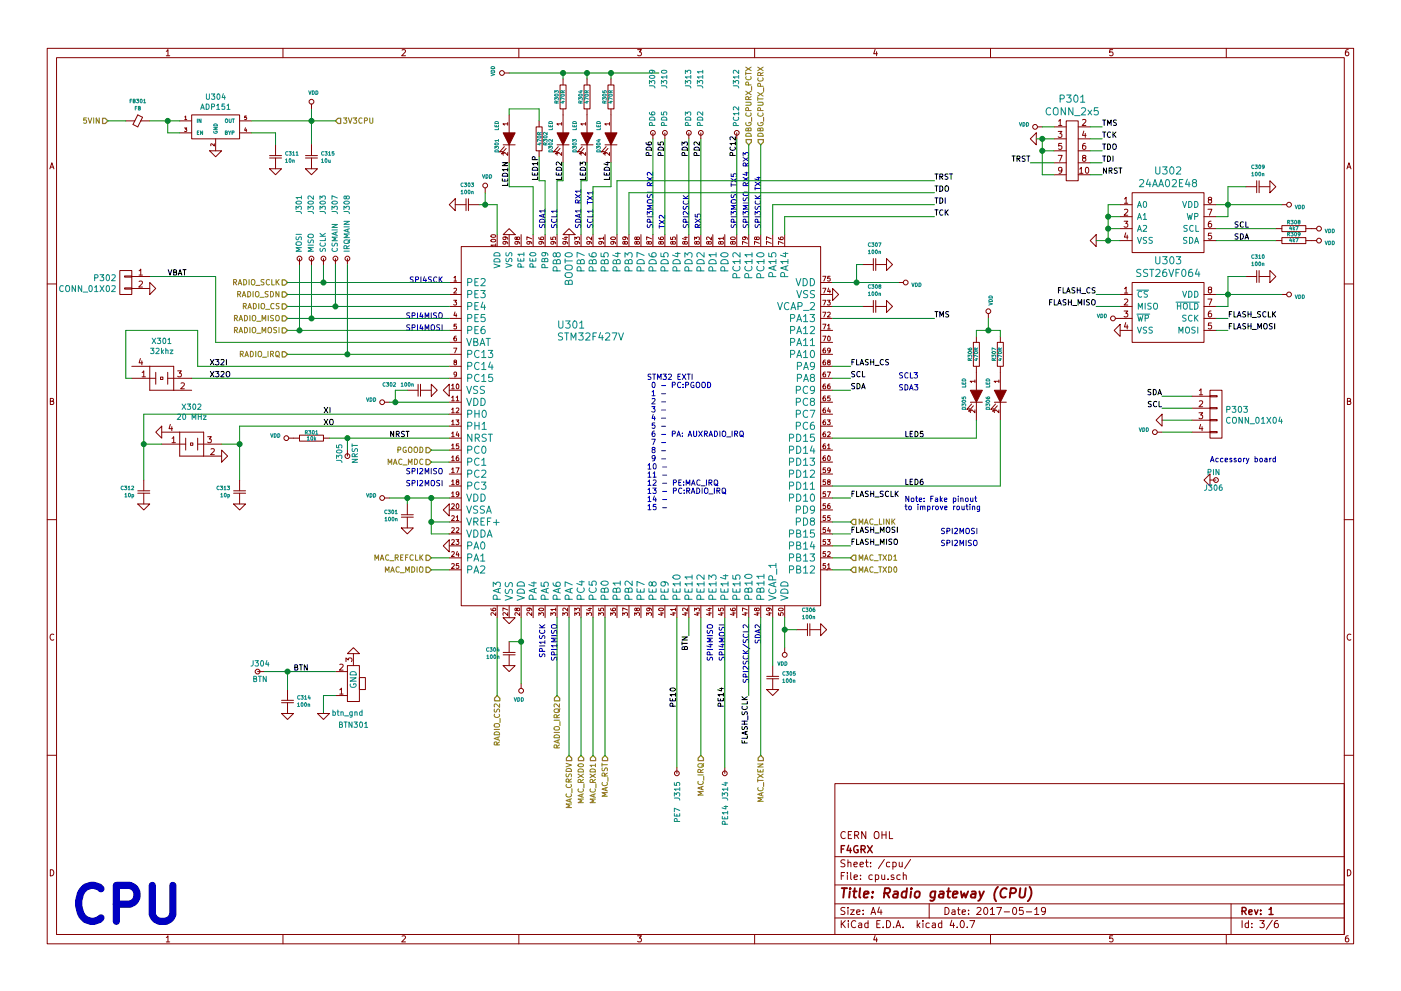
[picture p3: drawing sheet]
EESchema Schematic File Version 2
LIBS:apdep
LIBS:f4grx_conn
LIBS:f4grx_rf
LIBS:ap-cache
EELAYER 25 0
EELAYER END
$Descr A4 11693 8268
encoding utf-8
Sheet 3 6
Title "Radio gateway (CPU)"
Date "2017-05-19"
Rev "1"
Comp "F4GRX"
Comment1 "CERN OHL"
Comment2 ""
Comment3 ""
Comment4 ""
$EndDescr
$Comp
L STM32F437V U301
U 1 1
P 5350 3550
F 0 "U301" H 4650 4400 60  0000 L CNN
F 1 "STM32F427V" H 4650 4300 60  0000 L CNN
F 2 "apdep:TQFP-100_14x14mm_Pitch0.5mm" H 5400 3500 60  0001 C CNN
F 3 "" H 5400 3500 60  0000 C CNN
	1    5350 3550
	1    0    0    -1  
$EndComp
$Comp
L CSMALL C308
U 1 1
P 7300 2550
F 0 "C308" V 7132 2550 30  0000 C CNN
F 1 "100n" V 7192 2550 30  0000 C CNN
F 2 "apdep:0603_m1608" H 7300 2550 60  0001 C CNN
F 3 "" H 7300 2550 60  0000 C CNN
	1    7300 2550
	0    1    1    0   
$EndComp
$Comp
L GND #PWR031
U 1 1
P 7400 2550
F 0 "#PWR031" H 7400 2550 30  0001 C CNN
F 1 "GND" H 7400 2480 30  0001 C CNN
F 2 "" H 7400 2550 60  0000 C CNN
F 3 "" H 7400 2550 60  0000 C CNN
	1    7400 2550
	0    -1   -1   0   
$EndComp
$Comp
L GND #PWR032
U 1 1
P 6950 2450
F 0 "#PWR032" H 6950 2450 30  0001 C CNN
F 1 "GND" H 6950 2380 30  0001 C CNN
F 2 "" H 6950 2450 60  0000 C CNN
F 3 "" H 6950 2450 60  0000 C CNN
	1    6950 2450
	0    -1   -1   0   
$EndComp
$Comp
L VDD #PWR033
U 1 1
P 7500 2350
F 0 "#PWR033" H 7500 2450 30  0001 C CNN
F 1 "VDD" V 7517 2458 30  0000 L CNN
F 2 "" H 7500 2350 60  0000 C CNN
F 3 "" H 7500 2350 60  0000 C CNN
	1    7500 2350
	0    1    1    0   
$EndComp
$Comp
L CSMALL C307
U 1 1
P 7300 2200
F 0 "C307" V 7132 2200 30  0000 C CNN
F 1 "100n" V 7192 2200 30  0000 C CNN
F 2 "apdep:0603_m1608" H 7300 2200 60  0001 C CNN
F 3 "" H 7300 2200 60  0000 C CNN
	1    7300 2200
	0    1    1    0   
$EndComp
$Comp
L GND #PWR034
U 1 1
P 7400 2200
F 0 "#PWR034" H 7400 2200 30  0001 C CNN
F 1 "GND" H 7400 2130 30  0001 C CNN
F 2 "" H 7400 2200 60  0000 C CNN
F 3 "" H 7400 2200 60  0000 C CNN
	1    7400 2200
	0    -1   -1   0   
$EndComp
$Comp
L VDD #PWR035
U 1 1
P 6550 5400
F 0 "#PWR035" H 6550 5500 30  0001 C CNN
F 1 "VDD" H 6568 5537 30  0000 C CNN
F 2 "" H 6550 5400 60  0000 C CNN
F 3 "" H 6550 5400 60  0000 C CNN
	1    6550 5400
	-1   0    0    1   
$EndComp
$Comp
L CSMALL C306
U 1 1
P 6750 5250
F 0 "C306" V 6582 5250 30  0000 C CNN
F 1 "100n" V 6642 5250 30  0000 C CNN
F 2 "apdep:0603_m1608" H 6750 5250 60  0001 C CNN
F 3 "" H 6750 5250 60  0000 C CNN
	1    6750 5250
	0    1    1    0   
$EndComp
$Comp
L GND #PWR036
U 1 1
P 6850 5250
F 0 "#PWR036" H 6850 5250 30  0001 C CNN
F 1 "GND" H 6850 5180 30  0001 C CNN
F 2 "" H 6850 5250 60  0000 C CNN
F 3 "" H 6850 5250 60  0000 C CNN
	1    6850 5250
	0    -1   -1   0   
$EndComp
$Comp
L CSMALL C305
U 1 1
P 6450 5650
F 0 "C305" H 6372 5620 30  0000 R CNN
F 1 "100n" H 6372 5680 30  0000 R CNN
F 2 "apdep:0603_m1608" H 6450 5650 60  0001 C CNN
F 3 "" H 6450 5650 60  0000 C CNN
	1    6450 5650
	-1   0    0    1   
$EndComp
$Comp
L GND #PWR037
U 1 1
P 6450 5750
F 0 "#PWR037" H 6450 5750 30  0001 C CNN
F 1 "GND" H 6450 5680 30  0001 C CNN
F 2 "" H 6450 5750 60  0000 C CNN
F 3 "" H 6450 5750 60  0000 C CNN
	1    6450 5750
	1    0    0    -1  
$EndComp
$Comp
L GND #PWR038
U 1 1
P 4250 5150
F 0 "#PWR038" H 4250 5150 30  0001 C CNN
F 1 "GND" H 4250 5080 30  0001 C CNN
F 2 "" H 4250 5150 60  0000 C CNN
F 3 "" H 4250 5150 60  0000 C CNN
	1    4250 5150
	1    0    0    -1  
$EndComp
$Comp
L CSMALL C304
U 1 1
P 4250 5450
F 0 "C304" H 4172 5420 30  0000 R CNN
F 1 "100n" H 4172 5480 30  0000 R CNN
F 2 "apdep:0603_m1608" H 4250 5450 60  0001 C CNN
F 3 "" H 4250 5450 60  0000 C CNN
	1    4250 5450
	1    0    0    1   
$EndComp
$Comp
L GND #PWR039
U 1 1
P 4250 5550
F 0 "#PWR039" H 4250 5550 30  0001 C CNN
F 1 "GND" H 4250 5480 30  0001 C CNN
F 2 "" H 4250 5550 60  0000 C CNN
F 3 "" H 4250 5550 60  0000 C CNN
	1    4250 5550
	1    0    0    -1  
$EndComp
$Comp
L VDD #PWR040
U 1 1
P 4350 5700
F 0 "#PWR040" H 4350 5800 30  0001 C CNN
F 1 "VDD" H 4368 5837 30  0000 C CNN
F 2 "" H 4350 5700 60  0000 C CNN
F 3 "" H 4350 5700 60  0000 C CNN
	1    4350 5700
	-1   0    0    1   
$EndComp
$Comp
L GND #PWR041
U 1 1
P 3750 4250
F 0 "#PWR041" H 3750 4250 30  0001 C CNN
F 1 "GND" H 3750 4180 30  0001 C CNN
F 2 "" H 3750 4250 60  0000 C CNN
F 3 "" H 3750 4250 60  0000 C CNN
	1    3750 4250
	0    1    1    0   
$EndComp
$Comp
L CSMALL C301
U 1 1
P 3400 4300
F 0 "C301" H 3322 4270 30  0000 R CNN
F 1 "100n" H 3322 4330 30  0000 R CNN
F 2 "apdep:0603_m1608" H 3400 4300 60  0001 C CNN
F 3 "" H 3400 4300 60  0000 C CNN
	1    3400 4300
	1    0    0    1   
$EndComp
$Comp
L GND #PWR042
U 1 1
P 3400 4400
F 0 "#PWR042" H 3400 4400 30  0001 C CNN
F 1 "GND" H 3400 4330 30  0001 C CNN
F 2 "" H 3400 4400 60  0000 C CNN
F 3 "" H 3400 4400 60  0000 C CNN
	1    3400 4400
	1    0    0    -1  
$EndComp
$Comp
L VDD #PWR043
U 1 1
P 3250 4150
F 0 "#PWR043" H 3250 4250 30  0001 C CNN
F 1 "VDD" V 3268 4258 30  0000 L CNN
F 2 "" H 3250 4150 60  0000 C CNN
F 3 "" H 3250 4150 60  0000 C CNN
	1    3250 4150
	0    -1   -1   0   
$EndComp
$Comp
L GND #PWR044
U 1 1
P 3750 3250
F 0 "#PWR044" H 3750 3250 30  0001 C CNN
F 1 "GND" H 3750 3180 30  0001 C CNN
F 2 "" H 3750 3250 60  0000 C CNN
F 3 "" H 3750 3250 60  0000 C CNN
	1    3750 3250
	0    1    1    0   
$EndComp
$Comp
L VDD #PWR045
U 1 1
P 3250 3350
F 0 "#PWR045" H 3250 3450 30  0001 C CNN
F 1 "VDD" V 3268 3458 30  0000 L CNN
F 2 "" H 3250 3350 60  0000 C CNN
F 3 "" H 3250 3350 60  0000 C CNN
	1    3250 3350
	0    -1   -1   0   
$EndComp
$Comp
L CSMALL C302
U 1 1
P 3500 3250
F 0 "C302" V 3450 3500 30  0000 C CNN
F 1 "100n" V 3450 3350 30  0000 C CNN
F 2 "apdep:0603_m1608" H 3500 3250 60  0001 C CNN
F 3 "" H 3500 3250 60  0000 C CNN
	1    3500 3250
	0    -1   1    0   
$EndComp
$Comp
L GND #PWR046
U 1 1
P 3600 3250
F 0 "#PWR046" H 3600 3250 30  0001 C CNN
F 1 "GND" H 3600 3180 30  0001 C CNN
F 2 "" H 3600 3250 60  0000 C CNN
F 3 "" H 3600 3250 60  0000 C CNN
	1    3600 3250
	0    -1   -1   0   
$EndComp
$Comp
L GND #PWR047
U 1 1
P 4250 1950
F 0 "#PWR047" H 4250 1950 30  0001 C CNN
F 1 "GND" H 4250 1880 30  0001 C CNN
F 2 "" H 4250 1950 60  0000 C CNN
F 3 "" H 4250 1950 60  0000 C CNN
	1    4250 1950
	-1   0    0    1   
$EndComp
$Comp
L GND #PWR048
U 1 1
P 3800 1700
F 0 "#PWR048" H 3800 1700 30  0001 C CNN
F 1 "GND" H 3800 1630 30  0001 C CNN
F 2 "" H 3800 1700 60  0000 C CNN
F 3 "" H 3800 1700 60  0000 C CNN
	1    3800 1700
	0    1    1    0   
$EndComp
$Comp
L CSMALL C303
U 1 1
P 3900 1700
F 0 "C303" V 3732 1700 30  0000 C CNN
F 1 "100n" V 3792 1700 30  0000 C CNN
F 2 "apdep:0603_m1608" H 3900 1700 60  0001 C CNN
F 3 "" H 3900 1700 60  0000 C CNN
	1    3900 1700
	0    1    1    0   
$EndComp
$Comp
L GND #PWR049
U 1 1
P 4750 1950
F 0 "#PWR049" H 4750 1950 30  0001 C CNN
F 1 "GND" H 4750 1880 30  0001 C CNN
F 2 "" H 4750 1950 60  0000 C CNN
F 3 "" H 4750 1950 60  0000 C CNN
	1    4750 1950
	-1   0    0    1   
$EndComp
Text Notes 600  7700 0    300  ~ 60
CPU
Text HLabel 7100 4650 2    45   Input ~ 0
MAC_TXD1
Text HLabel 7100 4750 2    45   Input ~ 0
MAC_TXD0
Text HLabel 6350 6300 3    45   Input ~ 0
MAC_TXEN
Text HLabel 4950 6300 3    45   Input ~ 0
MAC_RXD1
Text HLabel 4850 6300 3    45   Input ~ 0
MAC_RXD0
Text HLabel 4750 6300 3    45   Input ~ 0
MAC_CRSDV
Text HLabel 3600 4750 0    45   Input ~ 0
MAC_MDIO
Text HLabel 3600 4650 0    45   Input ~ 0
MAC_REFCLK
Text HLabel 3600 3850 0    45   Input ~ 0
MAC_MDC
Text Notes 5400 4250 0    45   ~ 0
STM32 EXTI\n 0 - PC:PGOOD\n 1 -\n 2 -\n 3 -\n 4 -\n 5 -\n 6 - PA: AUXRADIO_IRQ\n 7 -\n 8 -\n 9 -\n10 -\n11 -\n12 - PE:MAC_IRQ\n13 - PC:RADIO_IRQ\n14 -\n15 -
Text Label 7800 2650 0    45   ~ 0
TMS
Text Label 7800 1800 0    45   ~ 0
TCK
Text Label 7800 1700 0    45   ~ 0
TDI
Text Label 7800 1600 0    45   ~ 0
TDO
Text Label 7800 1500 0    45   ~ 0
TRST
$Comp
L I2C_EEPROM U302
U 1 1
P 9750 1600
F 0 "U302" H 9750 1787 60  0000 C CNN
F 1 "24AA02E48" H 9750 1681 60  0000 C CNN
F 2 "apdep:SO8N" H 9750 1600 60  0001 C CNN
F 3 "" H 9750 1600 60  0000 C CNN
	1    9750 1600
	1    0    0    -1  
$EndComp
$Comp
L GND #PWR050
U 1 1
P 9150 2000
F 0 "#PWR050" H 9150 2000 30  0001 C CNN
F 1 "GND" H 9150 1930 30  0001 C CNN
F 2 "" H 9150 2000 60  0000 C CNN
F 3 "" H 9150 2000 60  0000 C CNN
	1    9150 2000
	0    1    1    0   
$EndComp
$Comp
L VDD #PWR051
U 1 1
P 10700 1700
F 0 "#PWR051" H 10700 1800 30  0001 C CNN
F 1 "VDD" V 10717 1808 30  0000 L CNN
F 2 "" H 10700 1700 60  0000 C CNN
F 3 "" H 10700 1700 60  0000 C CNN
	1    10700 1700
	0    1    1    0   
$EndComp
$Comp
L CSMALL C309
U 1 1
P 10500 1550
F 0 "C309" V 10332 1550 30  0000 C CNN
F 1 "100n" V 10392 1550 30  0000 C CNN
F 2 "apdep:0603_m1608" H 10500 1550 60  0001 C CNN
F 3 "" H 10500 1550 60  0000 C CNN
	1    10500 1550
	0    1    1    0   
$EndComp
$Comp
L GND #PWR052
U 1 1
P 10600 1550
F 0 "#PWR052" H 10600 1550 30  0001 C CNN
F 1 "GND" H 10600 1480 30  0001 C CNN
F 2 "" H 10600 1550 60  0000 C CNN
F 3 "" H 10600 1550 60  0000 C CNN
	1    10600 1550
	0    -1   -1   0   
$EndComp
Text HLabel 5050 6300 3    45   Input ~ 0
MAC_RST
Text HLabel 5850 6300 3    45   Input ~ 0
MAC_IRQ
Text HLabel 6350 1200 1    45   Input ~ 0
DBG_CPUTX_PCRX
Text HLabel 6250 1200 1    45   Input ~ 0
DBG_CPURX_PCTX
$Comp
L SPI_EEPROM U303
U 1 1
P 9750 2350
F 0 "U303" H 9750 2537 60  0000 C CNN
F 1 "SST26VF064" H 9750 2431 60  0000 C CNN
F 2 "apdep:SO8W" H 9750 2350 60  0001 C CNN
F 3 "" H 9750 2350 60  0000 C CNN
	1    9750 2350
	1    0    0    -1  
$EndComp
$Comp
L GND #PWR053
U 1 1
P 9350 2750
F 0 "#PWR053" H 9350 2750 30  0001 C CNN
F 1 "GND" H 9350 2680 30  0001 C CNN
F 2 "" H 9350 2750 60  0000 C CNN
F 3 "" H 9350 2750 60  0000 C CNN
	1    9350 2750
	0    1    1    0   
$EndComp
$Comp
L VDD #PWR054
U 1 1
P 10700 2450
F 0 "#PWR054" H 10700 2550 30  0001 C CNN
F 1 "VDD" V 10717 2558 30  0000 L CNN
F 2 "" H 10700 2450 60  0000 C CNN
F 3 "" H 10700 2450 60  0000 C CNN
	1    10700 2450
	0    1    1    0   
$EndComp
$Comp
L CSMALL C310
U 1 1
P 10500 2300
F 0 "C310" V 10332 2300 30  0000 C CNN
F 1 "100n" V 10392 2300 30  0000 C CNN
F 2 "apdep:0603_m1608" H 10500 2300 60  0001 C CNN
F 3 "" H 10500 2300 60  0000 C CNN
	1    10500 2300
	0    1    1    0   
$EndComp
$Comp
L GND #PWR055
U 1 1
P 10600 2300
F 0 "#PWR055" H 10600 2300 30  0001 C CNN
F 1 "GND" H 10600 2230 30  0001 C CNN
F 2 "" H 10600 2300 60  0000 C CNN
F 3 "" H 10600 2300 60  0000 C CNN
	1    10600 2300
	0    -1   -1   0   
$EndComp
$Comp
L VDD #PWR056
U 1 1
P 9350 2650
F 0 "#PWR056" H 9350 2750 30  0001 C CNN
F 1 "VDD" V 9367 2758 30  0000 L CNN
F 2 "" H 9350 2650 60  0000 C CNN
F 3 "" H 9350 2650 60  0000 C CNN
	1    9350 2650
	0    -1   -1   0   
$EndComp
Text Label 9150 2450 2    45   ~ 0
FLASH_CS
Text Label 9150 2550 2    45   ~ 0
FLASH_MISO
Text Label 10250 2750 0    45   ~ 0
FLASH_MOSI
Text Label 10250 2650 0    45   ~ 0
FLASH_SCLK
Text Label 7100 3050 0    45   ~ 0
FLASH_CS
Text Label 7100 4550 0    45   ~ 0
FLASH_MISO
Text Label 7100 4450 0    45   ~ 0
FLASH_MOSI
Text Label 6250 5800 3    45   ~ 0
FLASH_SCLK
Text HLabel 4150 5800 3    45   Input ~ 0
RADIO_CS2
Text HLabel 2400 2650 0    45   Input ~ 0
RADIO_MISO
Text HLabel 2400 2750 0    45   Input ~ 0
RADIO_MOSI
Text HLabel 2400 2350 0    45   Input ~ 0
RADIO_SCLK
Text HLabel 2400 2950 0    45   Input ~ 0
RADIO_IRQ
Text HLabel 2400 2450 0    45   Input ~ 0
RADIO_SDN
Text Label 10300 1900 0    45   ~ 0
SCL
Text Label 10300 2000 0    45   ~ 0
SDA
Text HLabel 3600 3750 0    45   Input ~ 0
PGOOD
Text HLabel 900  1000 0    45   Input ~ 0
5VIN
$Comp
L ADP151 U304
U 1 1
P 1800 1050
F 0 "U304" H 1800 1304 45  0000 C CNN
F 1 "ADP151" H 1800 1220 45  0000 C CNN
F 2 "apdep:SOT23-6" H 1800 1050 60  0001 C CNN
F 3 "" H 1800 1050 60  0000 C CNN
	1    1800 1050
	1    0    0    -1  
$EndComp
Text HLabel 2800 1000 2    45   Input ~ 0
3V3CPU
$Comp
L VDD #PWR057
U 1 1
P 2600 900
F 0 "#PWR057" H 2600 1000 30  0001 C CNN
F 1 "VDD" H 2617 1038 30  0000 C CNN
F 2 "" H 2600 900 60  0000 C CNN
F 3 "" H 2600 900 60  0000 C CNN
	1    2600 900 
	1    0    0    -1  
$EndComp
$Comp
L GND #PWR058
U 1 1
P 1800 1250
F 0 "#PWR058" H 1800 1250 30  0001 C CNN
F 1 "GND" H 1800 1180 30  0001 C CNN
F 2 "" H 1800 1250 60  0000 C CNN
F 3 "" H 1800 1250 60  0000 C CNN
	1    1800 1250
	1    0    0    -1  
$EndComp
$Comp
L GND #PWR059
U 1 1
P 2300 1400
F 0 "#PWR059" H 2300 1400 30  0001 C CNN
F 1 "GND" H 2300 1330 30  0001 C CNN
F 2 "" H 2300 1400 60  0000 C CNN
F 3 "" H 2300 1400 60  0000 C CNN
	1    2300 1400
	1    0    0    -1  
$EndComp
$Comp
L CSMALL C311
U 1 1
P 2300 1300
F 0 "C311" H 2378 1330 30  0000 L CNN
F 1 "10n" H 2378 1270 30  0000 L CNN
F 2 "apdep:0603_m1608" H 2300 1300 60  0001 C CNN
F 3 "" H 2300 1300 60  0000 C CNN
	1    2300 1300
	1    0    0    -1  
$EndComp
Text HLabel 7100 4350 2    45   Input ~ 0
MAC_LINK
Text HLabel 2400 2550 0    45   Input ~ 0
RADIO_CS
$Comp
L GND #PWR060
U 1 1
P 3750 4550
F 0 "#PWR060" H 3750 4550 30  0001 C CNN
F 1 "GND" H 3750 4480 30  0001 C CNN
F 2 "" H 3750 4550 60  0000 C CNN
F 3 "" H 3750 4550 60  0000 C CNN
	1    3750 4550
	0    1    1    0   
$EndComp
Text Notes 7850 4550 0    45   ~ 0
SPI2MISO
Text Notes 7850 4450 0    45   ~ 0
SPI2MOSI
Text Notes 6350 1900 1    45   ~ 0
SPI3SCK TX4
Text Notes 6250 1900 1    45   ~ 0
SPI3MISO RX4 RX3
Text Notes 6150 1900 1    45   ~ 0
SPI3MOSI TX5
Text Notes 5750 1900 1    45   ~ 0
SPI2SCK
Text Notes 5450 1900 1    45   ~ 0
SPI3MOSI RX2
Text Notes 6250 5200 3    45   ~ 0
SPI2SCK/SCL2
Text Notes 6050 5200 3    45   ~ 0
SPI4MOSI
Text Notes 5950 5200 3    45   ~ 0
SPI4MISO
Text Notes 4650 5200 3    45   ~ 0
SPI1MISO
Text Notes 4550 5200 3    45   ~ 0
SPI1SCK
Text Notes 3700 4050 2    45   ~ 0
SPI2MOSI
Text Notes 3700 3950 2    45   ~ 0
SPI2MISO
Text Notes 3700 2750 2    45   ~ 0
SPI4MOSI
Text Notes 3700 2650 2    45   ~ 0
SPI4MISO
Text Notes 3700 2350 2    45   ~ 0
SPI4SCK
$Comp
L RSMALL R301
U 1 1
P 2600 3650
F 0 "R301" H 2600 3700 30  0000 C CNN
F 1 "10k" H 2600 3650 30  0000 C CNN
F 2 "apdep:0603_m1608" H 2600 3650 60  0001 C CNN
F 3 "" H 2600 3650 60  0000 C CNN
	1    2600 3650
	1    0    0    -1  
$EndComp
Text Label 3250 3650 0    45   ~ 0
NRST
$Comp
L VDD #PWR061
U 1 1
P 2450 3650
F 0 "#PWR061" H 2450 3750 30  0001 C CNN
F 1 "VDD" V 2468 3758 30  0000 L CNN
F 2 "" H 2450 3650 60  0000 C CNN
F 3 "" H 2450 3650 60  0000 C CNN
	1    2450 3650
	0    -1   -1   0   
$EndComp
Text Label 7100 4150 0    45   ~ 0
FLASH_SCLK
Text Notes 7550 4250 0    45   ~ 0
Note: Fake pinout\nto improve routing
Text Notes 6350 5200 3    45   ~ 0
SDA2
Text Notes 7500 3250 0    45   ~ 0
SDA3
Text Notes 7500 3150 0    45   ~ 0
SCL3
Text Notes 4950 1900 1    45   ~ 0
SCL1 TX1
Text Notes 4850 1900 1    45   ~ 0
SDA1 RX1
Text Notes 4650 1900 1    45   ~ 0
SCL1
Text Notes 4550 1900 1    45   ~ 0
SDA1
Text Label 7100 3150 0    45   ~ 0
SCL
Text Label 7100 3250 0    45   ~ 0
SDA
Text Notes 5850 1900 1    45   ~ 0
RX5
Text Notes 5550 1900 1    45   ~ 0
TX2
$Comp
L GND #PWR062
U 1 1
P 8650 1150
F 0 "#PWR062" H 8650 1150 30  0001 C CNN
F 1 "GND" H 8650 1080 30  0001 C CNN
F 2 "" H 8650 1150 60  0000 C CNN
F 3 "" H 8650 1150 60  0000 C CNN
	1    8650 1150
	0    1    1    0   
$EndComp
$Comp
L VDD #PWR063
U 1 1
P 8700 1050
F 0 "#PWR063" H 8700 1150 30  0001 C CNN
F 1 "VDD" V 8717 1158 30  0000 L CNN
F 2 "" H 8700 1050 60  0000 C CNN
F 3 "" H 8700 1050 60  0000 C CNN
	1    8700 1050
	0    -1   -1   0   
$EndComp
Text Label 9200 1450 0    45   ~ 0
NRST
$Comp
L CONN_2x5 P301
U 1 1
P 8950 1250
F 0 "P301" H 8950 1687 60  0000 C CNN
F 1 "CONN_2x5" H 8950 1581 60  0000 C CNN
F 2 "apdep:pin_array_2x05" H 9150 1000 60  0001 C CNN
F 3 "" H 9150 1000 60  0000 C CNN
	1    8950 1250
	1    0    0    -1  
$EndComp
Text Label 9200 1050 0    45   ~ 0
TMS
Text Label 9200 1150 0    45   ~ 0
TCK
Text Label 9200 1250 0    45   ~ 0
TDO
Text Label 9200 1350 0    45   ~ 0
TDI
Text Label 8600 1350 2    45   ~ 0
TRST
Text HLabel 4650 5800 3    45   Input ~ 0
RADIO_IRQ2
Wire Wire Line
	6950 2550 7200 2550
Wire Wire Line
	6950 2350 7500 2350
Wire Wire Line
	7200 2200 7150 2200
Wire Wire Line
	7150 2200 7150 2350
Connection ~ 7150 2350
Wire Wire Line
	6550 5150 6550 5400
Wire Wire Line
	6650 5250 6550 5250
Connection ~ 6550 5250
Wire Wire Line
	6450 5150 6450 5550
Wire Wire Line
	4350 5150 4350 5700
Wire Wire Line
	4350 5350 4250 5350
Connection ~ 4350 5350
Wire Wire Line
	3250 4150 3750 4150
Wire Wire Line
	3400 4150 3400 4200
Connection ~ 3400 4150
Wire Wire Line
	3600 4450 3750 4450
Wire Wire Line
	3600 4150 3600 4450
Connection ~ 3600 4150
Wire Wire Line
	3250 3350 3750 3350
Wire Wire Line
	3400 3250 3300 3250
Wire Wire Line
	3300 3250 3300 3350
Connection ~ 3300 3350
Wire Wire Line
	3750 4350 3600 4350
Connection ~ 3600 4350
Wire Wire Line
	4000 1700 4150 1700
Wire Wire Line
	3600 4650 3750 4650
Wire Wire Line
	3750 4750 3600 4750
Wire Wire Line
	4750 5150 4750 6300
Wire Wire Line
	6350 5150 6350 6300
Wire Wire Line
	6950 4750 7100 4750
Wire Wire Line
	7100 4650 6950 4650
Wire Wire Line
	3750 3850 3600 3850
Wire Wire Line
	4850 5150 4850 6300
Wire Wire Line
	4950 5150 4950 6300
Wire Wire Line
	6950 2650 7800 2650
Wire Wire Line
	6550 1950 6550 1800
Wire Wire Line
	6450 1950 6450 1700
Wire Wire Line
	5250 1950 5250 1600
Wire Wire Line
	5250 1600 7800 1600
Wire Wire Line
	5150 1950 5150 1500
Wire Wire Line
	5150 1500 7800 1500
Wire Wire Line
	10150 1700 10700 1700
Wire Wire Line
	10400 1550 10250 1550
Wire Wire Line
	10250 1550 10250 1800
Connection ~ 10250 1700
Wire Wire Line
	10150 1900 10650 1900
Wire Wire Line
	10150 2000 10650 2000
Wire Wire Line
	9150 2000 9350 2000
Wire Wire Line
	9250 1700 9250 2000
Wire Wire Line
	9250 1900 9350 1900
Connection ~ 9250 2000
Wire Wire Line
	9250 1800 9350 1800
Connection ~ 9250 1900
Wire Wire Line
	9250 1700 9350 1700
Connection ~ 9250 1800
Wire Wire Line
	10250 1800 10150 1800
Wire Wire Line
	10150 2450 10700 2450
Wire Wire Line
	10400 2300 10250 2300
Wire Wire Line
	10250 2300 10250 2550
Connection ~ 10250 2450
Wire Wire Line
	10250 2550 10150 2550
Wire Wire Line
	9350 2550 9150 2550
Wire Wire Line
	9350 2450 9150 2450
Wire Wire Line
	10150 2650 10250 2650
Wire Wire Line
	10150 2750 10250 2750
Wire Wire Line
	2100 1000 2800 1000
Wire Wire Line
	2600 900  2600 1200
Connection ~ 2600 1000
Wire Wire Line
	2300 1200 2300 1100
Wire Wire Line
	2300 1100 2100 1100
Wire Wire Line
	5850 6300 5850 5150
Wire Wire Line
	7100 4450 6950 4450
Wire Wire Line
	6950 4550 7100 4550
Wire Wire Line
	6250 5800 6250 5150
Wire Wire Line
	2400 2650 3750 2650
Wire Wire Line
	2400 2750 3750 2750
Wire Wire Line
	2400 2350 3750 2350
Wire Wire Line
	2750 3650 3750 3650
Wire Wire Line
	7100 4150 6950 4150
Wire Wire Line
	7100 3250 6950 3250
Wire Wire Line
	7100 3050 6950 3050
Wire Wire Line
	7100 3150 6950 3150
Wire Wire Line
	7100 4350 6950 4350
Wire Wire Line
	8700 1050 8800 1050
Wire Wire Line
	6450 1700 7800 1700
Wire Wire Line
	6550 1800 7800 1800
Wire Wire Line
	9200 1050 9100 1050
Wire Wire Line
	9200 1150 9100 1150
Wire Wire Line
	9200 1250 9100 1250
Wire Wire Line
	9200 1350 9100 1350
Wire Wire Line
	9200 1450 9100 1450
Wire Wire Line
	8650 1150 8800 1150
Wire Wire Line
	8800 1250 8700 1250
Wire Wire Line
	8700 1150 8700 1450
Connection ~ 8700 1150
Wire Wire Line
	8700 1450 8800 1450
Connection ~ 8700 1250
Wire Wire Line
	8600 1350 8800 1350
Wire Wire Line
	5050 5150 5050 6300
Wire Wire Line
	6350 1950 6350 1200
Wire Wire Line
	6250 1950 6250 1200
Wire Wire Line
	3600 3750 3750 3750
Wire Wire Line
	4650 5150 4650 5800
Wire Wire Line
	4150 5800 4150 5150
Wire Wire Line
	1600 3150 3750 3150
Wire Wire Line
	2400 2950 3750 2950
Wire Wire Line
	2400 2550 3750 2550
Wire Wire Line
	2400 2450 3750 2450
Wire Wire Line
	3750 3050 1650 3050
$Comp
L XTAL X301
U 1 1
P 1350 3150
F 0 "X301" H 1350 3464 45  0000 C CNN
F 1 "32khz" H 1350 3380 45  0000 C CNN
F 2 "apdep:XTAL32K" H 1350 3150 60  0001 C CNN
F 3 "" H 1350 3150 60  0000 C CNN
	1    1350 3150
	1    0    0    -1  
$EndComp
Wire Wire Line
	1650 3050 1650 2750
Wire Wire Line
	1650 2750 1050 2750
Wire Wire Line
	1050 2750 1050 3150
Wire Wire Line
	1050 3150 1100 3150
Wire Wire Line
	3750 2850 1800 2850
Wire Wire Line
	1800 2850 1800 2300
Wire Wire Line
	1800 2300 1250 2300
$Comp
L CONN_01X02 P302
U 1 1
P 1050 2350
F 0 "P302" H 1128 2391 50  0000 L CNN
F 1 "CONN_01X02" H 1128 2300 50  0000 L CNN
F 2 "apdep:PINS-2.54-1x2" H 1128 2254 60  0001 L CNN
F 3 "" H 1050 2350 60  0000 C CNN
	1    1050 2350
	-1   0    0    -1  
$EndComp
$Comp
L GND #PWR064
U 1 1
P 1250 2400
F 0 "#PWR064" H 1250 2400 30  0001 C CNN
F 1 "GND" H 1250 2330 30  0001 C CNN
F 2 "" H 1250 2400 60  0000 C CNN
F 3 "" H 1250 2400 60  0000 C CNN
	1    1250 2400
	0    -1   -1   0   
$EndComp
$Comp
L LED D301
U 1 1
P 4250 1150
F 0 "D301" H 4250 1050 30  0000 L CNN
F 1 "LED" H 4100 1050 30  0000 L CNN
F 2 "apdep:LED_D3.0mm_Horizontal_O1.27mm_Z10.0mm" H 4250 1150 60  0001 C CNN
F 3 "" H 4250 1150 60  0000 C CNN
	1    4250 1150
	0    1    1    0   
$EndComp
$Comp
L RSMALL R302
U 1 1
P 4500 1150
F 0 "R302" H 4500 1100 30  0000 C CNN
F 1 "470R" H 4500 1150 30  0000 C CNN
F 2 "apdep:0603_m1608" H 4500 1150 60  0001 C CNN
F 3 "" H 4500 1150 60  0000 C CNN
	1    4500 1150
	0    -1   -1   0   
$EndComp
Wire Wire Line
	4250 600  5500 600 
$Comp
L VDD #PWR065
U 1 1
P 4250 600
F 0 "#PWR065" H 4250 700 30  0001 C CNN
F 1 "VDD" H 4267 738 30  0000 C CNN
F 2 "" H 4250 600 60  0000 C CNN
F 3 "" H 4250 600 60  0000 C CNN
	1    4250 600 
	0    -1   -1   0   
$EndComp
Wire Wire Line
	4700 650  4700 600 
Connection ~ 4700 600 
Wire Wire Line
	4900 650  4900 600 
Connection ~ 4900 600 
Wire Wire Line
	5100 650  5100 600 
Connection ~ 5100 600 
$Comp
L RSMALL R303
U 1 1
P 4700 800
F 0 "R303" H 4700 750 30  0000 C CNN
F 1 "470R" H 4700 800 30  0000 C CNN
F 2 "apdep:0603_m1608" H 4700 800 60  0001 C CNN
F 3 "" H 4700 800 60  0000 C CNN
	1    4700 800 
	0    1    1    0   
$EndComp
$Comp
L RSMALL R304
U 1 1
P 4900 800
F 0 "R304" H 4900 750 30  0000 C CNN
F 1 "470R" H 4900 800 30  0000 C CNN
F 2 "apdep:0603_m1608" H 4900 800 60  0001 C CNN
F 3 "" H 4900 800 60  0000 C CNN
	1    4900 800 
	0    1    1    0   
$EndComp
$Comp
L RSMALL R305
U 1 1
P 5100 800
F 0 "R305" H 5100 750 30  0000 C CNN
F 1 "470R" H 5100 800 30  0000 C CNN
F 2 "apdep:0603_m1608" H 5100 800 60  0001 C CNN
F 3 "" H 5100 800 60  0000 C CNN
	1    5100 800 
	0    1    1    0   
$EndComp
$Comp
L LED D302
U 1 1
P 4700 1150
F 0 "D302" H 4700 1050 30  0000 L CNN
F 1 "LED" H 4550 1050 30  0000 L CNN
F 2 "apdep:LED_D3.0mm_Horizontal_O1.27mm_Z10.0mm" H 4700 1150 60  0001 C CNN
F 3 "" H 4700 1150 60  0000 C CNN
	1    4700 1150
	0    1    1    0   
$EndComp
$Comp
L LED D303
U 1 1
P 4900 1150
F 0 "D303" H 4900 1050 30  0000 L CNN
F 1 "LED" H 4750 1050 30  0000 L CNN
F 2 "apdep:LED_D3.0mm_Horizontal_O1.27mm_Z10.0mm" H 4900 1150 60  0001 C CNN
F 3 "" H 4900 1150 60  0000 C CNN
	1    4900 1150
	0    1    1    0   
$EndComp
$Comp
L LED D304
U 1 1
P 5100 1150
F 0 "D304" H 5100 1050 30  0000 L CNN
F 1 "LED" H 4950 1050 30  0000 L CNN
F 2 "apdep:LED_D3.0mm_Horizontal_O1.27mm_Z10.0mm" H 5100 1150 60  0001 C CNN
F 3 "" H 5100 1150 60  0000 C CNN
	1    5100 1150
	0    1    1    0   
$EndComp
Wire Wire Line
	4500 1300 4500 1500
Wire Wire Line
	4500 1500 4550 1500
Wire Wire Line
	4550 1500 4550 1950
Wire Wire Line
	4650 1950 4650 1500
Wire Wire Line
	4650 1500 4700 1500
Wire Wire Line
	4700 1500 4700 1350
Wire Wire Line
	4900 1350 4900 1500
Wire Wire Line
	4900 1500 4850 1500
Wire Wire Line
	4850 1500 4850 1950
Wire Wire Line
	5100 1350 5100 1550
Wire Wire Line
	5100 1550 4950 1550
Wire Wire Line
	4950 1550 4950 1950
Text Label 4500 1500 1    45   ~ 0
LED1P
Text Label 4700 1500 1    45   ~ 0
LED2
Text Label 4900 1500 1    45   ~ 0
LED3
Text Label 5100 1500 1    45   ~ 0
LED4
Wire Wire Line
	3750 3450 1200 3450
Wire Wire Line
	1200 3450 1200 4000
Wire Wire Line
	3750 3550 2000 3550
$Comp
L XTAL X302
U 1 1
P 1600 3700
F 0 "X302" H 1600 4014 45  0000 C CNN
F 1 "20 MHz" H 1600 3930 45  0000 C CNN
F 2 "apdep:XTAL_SMD_3.2x2.5" H 1600 3700 60  0001 C CNN
F 3 "" H 1600 3700 60  0000 C CNN
	1    1600 3700
	1    0    0    -1  
$EndComp
Wire Wire Line
	1200 3700 1350 3700
$Comp
L GND #PWR066
U 1 1
P 1850 3800
F 0 "#PWR066" H 1850 3800 30  0001 C CNN
F 1 "GND" H 1850 3730 30  0001 C CNN
F 2 "" H 1850 3800 60  0000 C CNN
F 3 "" H 1850 3800 60  0000 C CNN
	1    1850 3800
	0    -1   -1   0   
$EndComp
$Comp
L GND #PWR067
U 1 1
P 1350 3600
F 0 "#PWR067" H 1350 3600 30  0001 C CNN
F 1 "GND" H 1350 3530 30  0001 C CNN
F 2 "" H 1350 3600 60  0000 C CNN
F 3 "" H 1350 3600 60  0000 C CNN
	1    1350 3600
	0    1    1    0   
$EndComp
Wire Wire Line
	4450 1950 4450 1550
Wire Wire Line
	4450 1550 4250 1550
Wire Wire Line
	4250 1550 4250 1350
Wire Wire Line
	4250 950  4250 900 
Wire Wire Line
	4250 900  4500 900 
Wire Wire Line
	4500 900  4500 1000
$Comp
L RSMALL R306
U 1 1
P 8150 2950
F 0 "R306" H 8150 2900 30  0000 C CNN
F 1 "470R" H 8150 2950 30  0000 C CNN
F 2 "apdep:0603_m1608" H 8150 2950 60  0001 C CNN
F 3 "" H 8150 2950 60  0000 C CNN
	1    8150 2950
	0    1    1    0   
$EndComp
$Comp
L LED D305
U 1 1
P 8150 3300
F 0 "D305" H 8150 3200 30  0000 L CNN
F 1 "LED" H 8000 3200 30  0000 L CNN
F 2 "apdep:0805_m2012" H 8150 3300 60  0001 C CNN
F 3 "" H 8150 3300 60  0000 C CNN
	1    8150 3300
	0    1    1    0   
$EndComp
$Comp
L RSMALL R307
U 1 1
P 8350 2950
F 0 "R307" H 8350 2900 30  0000 C CNN
F 1 "470R" H 8350 2950 30  0000 C CNN
F 2 "apdep:0603_m1608" H 8350 2950 60  0001 C CNN
F 3 "" H 8350 2950 60  0000 C CNN
	1    8350 2950
	0    1    1    0   
$EndComp
$Comp
L LED D306
U 1 1
P 8350 3300
F 0 "D306" H 8350 3200 30  0000 L CNN
F 1 "LED" H 8200 3200 30  0000 L CNN
F 2 "apdep:0805_m2012" H 8350 3300 60  0001 C CNN
F 3 "" H 8350 3300 60  0000 C CNN
	1    8350 3300
	0    1    1    0   
$EndComp
Wire Wire Line
	8150 2800 8150 2750
Wire Wire Line
	8150 2750 8350 2750
Wire Wire Line
	8350 2750 8350 2800
$Comp
L VDD #PWR068
U 1 1
P 8250 2650
F 0 "#PWR068" H 8250 2750 30  0001 C CNN
F 1 "VDD" V 8267 2758 30  0000 L CNN
F 2 "" H 8250 2650 60  0000 C CNN
F 3 "" H 8250 2650 60  0000 C CNN
	1    8250 2650
	1    0    0    -1  
$EndComp
Wire Wire Line
	8250 2650 8250 2750
Connection ~ 8250 2750
Wire Wire Line
	6950 3650 8150 3650
Wire Wire Line
	8150 3650 8150 3500
Wire Wire Line
	6950 4050 8350 4050
Wire Wire Line
	8350 4050 8350 3500
Wire Wire Line
	1850 3700 2000 3700
Wire Wire Line
	2000 3550 2000 4000
$Comp
L CSMALL C312
U 1 1
P 1200 4100
F 0 "C312" H 1122 4070 30  0000 R CNN
F 1 "10p" H 1122 4130 30  0000 R CNN
F 2 "apdep:0603_m1608" H 1200 4100 60  0001 C CNN
F 3 "" H 1200 4100 60  0000 C CNN
	1    1200 4100
	1    0    0    1   
$EndComp
$Comp
L CSMALL C313
U 1 1
P 2000 4100
F 0 "C313" H 1922 4070 30  0000 R CNN
F 1 "10p" H 1922 4130 30  0000 R CNN
F 2 "apdep:0603_m1608" H 2000 4100 60  0001 C CNN
F 3 "" H 2000 4100 60  0000 C CNN
	1    2000 4100
	1    0    0    1   
$EndComp
Connection ~ 1200 3700
Connection ~ 2000 3700
$Comp
L GND #PWR069
U 1 1
P 1200 4200
F 0 "#PWR069" H 1200 4200 30  0001 C CNN
F 1 "GND" H 1200 4130 30  0001 C CNN
F 2 "" H 1200 4200 60  0000 C CNN
F 3 "" H 1200 4200 60  0000 C CNN
	1    1200 4200
	1    0    0    -1  
$EndComp
$Comp
L GND #PWR070
U 1 1
P 2000 4200
F 0 "#PWR070" H 2000 4200 30  0001 C CNN
F 1 "GND" H 2000 4130 30  0001 C CNN
F 2 "" H 2000 4200 60  0000 C CNN
F 3 "" H 2000 4200 60  0000 C CNN
	1    2000 4200
	1    0    0    -1  
$EndComp
$Comp
L RSMALL R308
U 1 1
P 10800 1900
F 0 "R308" H 10800 1850 30  0000 C CNN
F 1 "4k7" H 10800 1900 30  0000 C CNN
F 2 "apdep:0603_m1608" H 10800 1900 60  0001 C CNN
F 3 "" H 10800 1900 60  0000 C CNN
	1    10800 1900
	-1   0    0    1   
$EndComp
$Comp
L RSMALL R309
U 1 1
P 10800 2000
F 0 "R309" H 10800 1950 30  0000 C CNN
F 1 "4k7" H 10800 2000 30  0000 C CNN
F 2 "apdep:0603_m1608" H 10800 2000 60  0001 C CNN
F 3 "" H 10800 2000 60  0000 C CNN
	1    10800 2000
	-1   0    0    1   
$EndComp
$Comp
L VDD #PWR071
U 1 1
P 10950 1900
F 0 "#PWR071" H 10950 2000 30  0001 C CNN
F 1 "VDD" V 10967 2008 30  0000 L CNN
F 2 "" H 10950 1900 60  0000 C CNN
F 3 "" H 10950 1900 60  0000 C CNN
	1    10950 1900
	0    1    1    0   
$EndComp
$Comp
L VDD #PWR072
U 1 1
P 10950 2000
F 0 "#PWR072" H 10950 2100 30  0001 C CNN
F 1 "VDD" V 10967 2108 30  0000 L CNN
F 2 "" H 10950 2000 60  0000 C CNN
F 3 "" H 10950 2000 60  0000 C CNN
	1    10950 2000
	0    1    1    0   
$EndComp
$Comp
L FB FB301
U 1 1
P 1150 1000
F 0 "FB301" H 1150 1168 30  0000 C CNN
F 1 "FB" H 1150 1108 30  0000 C CNN
F 2 "apdep:0805_m2012" H 1150 1000 60  0001 C CNN
F 3 "" H 1150 1000 60  0000 C CNN
	1    1150 1000
	1    0    0    -1  
$EndComp
Wire Wire Line
	1250 1000 1500 1000
Wire Wire Line
	1050 1000 900  1000
Wire Wire Line
	1500 1100 1400 1100
Wire Wire Line
	1400 1100 1400 1000
Connection ~ 1400 1000
$Comp
L CONN_01X04 P303
U 1 1
P 10150 3450
F 0 "P303" H 10228 3491 50  0000 L CNN
F 1 "CONN_01X04" H 10228 3400 50  0000 L CNN
F 2 "apdep:PINS-2.54-1x4" H 10150 3450 60  0001 C CNN
F 3 "" H 10150 3450 60  0000 C CNN
	1    10150 3450
	1    0    0    -1  
$EndComp
Wire Wire Line
	9950 3300 9700 3300
Wire Wire Line
	9700 3400 9950 3400
Wire Wire Line
	9700 3500 9950 3500
Wire Wire Line
	9700 3600 9950 3600
Text Label 9700 3300 2    45   ~ 0
SDA
Text Label 9700 3400 2    45   ~ 0
SCL
$Comp
L GND #PWR073
U 1 1
P 9700 3500
F 0 "#PWR073" H 9700 3500 30  0001 C CNN
F 1 "GND" H 9700 3430 30  0001 C CNN
F 2 "" H 9700 3500 60  0000 C CNN
F 3 "" H 9700 3500 60  0000 C CNN
	1    9700 3500
	0    1    1    0   
$EndComp
$Comp
L VDD #PWR074
U 1 1
P 9700 3600
F 0 "#PWR074" H 9700 3700 30  0001 C CNN
F 1 "VDD" V 9717 3708 30  0000 L CNN
F 2 "" H 9700 3600 60  0000 C CNN
F 3 "" H 9700 3600 60  0000 C CNN
	1    9700 3600
	0    -1   -1   0   
$EndComp
$Comp
L btn_gnd BTN301
U 1 1
P 2900 5950
F 0 "BTN301" H 2950 6050 45  0000 C CNN
F 1 "btn_gnd" H 2900 5950 45  0000 C CNN
F 2 "swtact_6mm_vert" H 2900 5950 45  0001 C CNN
F 3 "" H 2900 5950 45  0001 C CNN
	1    2900 5950
	1    0    0    1   
$EndComp
$Comp
L GND #PWR075
U 1 1
P 2950 5450
F 0 "#PWR075" H 2950 5450 30  0001 C CNN
F 1 "GND" H 2950 5380 30  0001 C CNN
F 2 "" H 2950 5450 60  0000 C CNN
F 3 "" H 2950 5450 60  0000 C CNN
	1    2950 5450
	-1   0    0    1   
$EndComp
Wire Wire Line
	2800 5800 2700 5800
Wire Wire Line
	2700 5800 2700 5950
$Comp
L GND #PWR076
U 1 1
P 2700 5950
F 0 "#PWR076" H 2700 5950 30  0001 C CNN
F 1 "GND" H 2700 5880 30  0001 C CNN
F 2 "" H 2700 5950 60  0000 C CNN
F 3 "" H 2700 5950 60  0000 C CNN
	1    2700 5950
	1    0    0    -1  
$EndComp
$Comp
L CSMALL C314
U 1 1
P 2400 5850
F 0 "C314" H 2322 5820 30  0000 R CNN
F 1 "100n" H 2322 5880 30  0000 R CNN
F 2 "apdep:0603_m1608" H 2400 5850 60  0001 C CNN
F 3 "" H 2400 5850 60  0000 C CNN
	1    2400 5850
	-1   0    0    1   
$EndComp
$Comp
L GND #PWR077
U 1 1
P 2400 5950
F 0 "#PWR077" H 2400 5950 30  0001 C CNN
F 1 "GND" H 2400 5880 30  0001 C CNN
F 2 "" H 2400 5950 60  0000 C CNN
F 3 "" H 2400 5950 60  0000 C CNN
	1    2400 5950
	1    0    0    -1  
$EndComp
Wire Wire Line
	2200 5600 2800 5600
Wire Wire Line
	2400 5600 2400 5750
Text Label 2450 5600 0    45   ~ 0
BTN
Wire Wire Line
	5750 5150 5750 5300
Text Label 5750 5300 3    45   ~ 0
BTN
$Comp
L CSMALL C315
U 1 1
P 2600 1300
F 0 "C315" H 2678 1330 30  0000 L CNN
F 1 "10u" H 2678 1270 30  0000 L CNN
F 2 "apdep:1206_m3216" H 2600 1300 60  0001 C CNN
F 3 "" H 2600 1300 60  0000 C CNN
	1    2600 1300
	1    0    0    -1  
$EndComp
$Comp
L GND #PWR078
U 1 1
P 2600 1400
F 0 "#PWR078" H 2600 1400 30  0001 C CNN
F 1 "GND" H 2600 1330 30  0001 C CNN
F 2 "" H 2600 1400 60  0000 C CNN
F 3 "" H 2600 1400 60  0000 C CNN
	1    2600 1400
	1    0    0    -1  
$EndComp
Text Label 4250 1550 1    45   ~ 0
LED1N
$Comp
L VDD #PWR079
U 1 1
P 4050 1600
F 0 "#PWR079" H 4050 1700 30  0001 C CNN
F 1 "VDD" H 4067 1738 30  0000 C CNN
F 2 "" H 4050 1600 60  0000 C CNN
F 3 "" H 4050 1600 60  0000 C CNN
	1    4050 1600
	1    0    0    -1  
$EndComp
Wire Wire Line
	4050 1600 4050 1700
Connection ~ 4050 1700
Wire Wire Line
	4150 1700 4150 1950
Text Label 7550 3650 0    45   ~ 0
LED5
Text Label 7550 4050 0    45   ~ 0
LED6
Text Label 2700 3450 0    45   ~ 0
XI
Text Label 2700 3550 0    45   ~ 0
XO
Text Label 1750 3050 0    45   ~ 0
X32I
Text Label 1750 3150 0    45   ~ 0
X32O
Wire Wire Line
	2500 2750 2500 2200
Connection ~ 2500 2750
$Comp
L PIN J301
U 1 1
P 2500 2200
F 0 "J301" H 2000 2200 45  0000 C CNN
F 1 "MOSI" H 2400 2200 45  0000 R CNN
F 2 "apdep:TP_MINI_SMD" H 2500 2200 45  0001 C CNN
F 3 "" H 2500 2200 45  0000 C CNN
	1    2500 2200
	0    1    1    0   
$EndComp
Wire Wire Line
	2600 2200 2600 2650
Connection ~ 2600 2650
Wire Wire Line
	2700 2200 2700 2350
Connection ~ 2700 2350
$Comp
L PIN J302
U 1 1
P 2600 2200
F 0 "J302" H 2100 2200 45  0000 C CNN
F 1 "MISO" H 2500 2200 45  0000 R CNN
F 2 "apdep:TP_MINI_SMD" H 2600 2200 45  0001 C CNN
F 3 "" H 2600 2200 45  0000 C CNN
	1    2600 2200
	0    1    1    0   
$EndComp
$Comp
L PIN J303
U 1 1
P 2700 2200
F 0 "J303" H 2200 2200 45  0000 C CNN
F 1 "SCLK" H 2600 2200 45  0000 R CNN
F 2 "apdep:TP_MINI_SMD" H 2700 2200 45  0001 C CNN
F 3 "" H 2700 2200 45  0000 C CNN
	1    2700 2200
	0    1    1    0   
$EndComp
$Comp
L PIN J304
U 1 1
P 2200 5600
F 0 "J304" H 2170 5670 45  0000 C CNN
F 1 "BTN" H 2170 5540 45  0000 C CNN
F 2 "apdep:TP_MINI_SMD" H 2200 5600 45  0001 C CNN
F 3 "" H 2200 5600 45  0000 C CNN
	1    2200 5600
	1    0    0    -1  
$EndComp
Connection ~ 2400 5600
$Comp
L PIN J305
U 1 1
P 2900 3750
F 0 "J305" H 2870 3820 45  0000 C CNN
F 1 "NRST" H 2870 3690 45  0000 C CNN
F 2 "apdep:TP_MINI_SMD" H 2900 3750 45  0001 C CNN
F 3 "" H 2900 3750 45  0000 C CNN
	1    2900 3750
	0    -1   -1   0   
$EndComp
Wire Wire Line
	2900 3750 2900 3650
Connection ~ 2900 3650
Text Notes 10100 3850 0    45   ~ 0
Accessory board
$Comp
L GND #PWR080
U 1 1
P 10100 4000
F 0 "#PWR080" H 10100 4000 30  0001 C CNN
F 1 "GND" H 10100 3930 30  0001 C CNN
F 2 "" H 10100 4000 60  0000 C CNN
F 3 "" H 10100 4000 60  0000 C CNN
	1    10100 4000
	0    1    1    0   
$EndComp
$Comp
L PIN J306
U 1 1
P 10100 4000
F 0 "J306" H 10070 4070 45  0000 C CNN
F 1 "PIN" H 10070 3940 45  0000 C CNN
F 2 "apdep:HOLE_2mm" H 10100 4000 45  0001 C CNN
F 3 "" H 10100 4000 45  0000 C CNN
	1    10100 4000
	-1   0    0    1   
$EndComp
Text Label 1400 2300 0    45   ~ 0
VBAT
$Comp
L PIN J307
U 1 1
P 2800 2200
F 0 "J307" H 2300 2200 45  0000 C CNN
F 1 "CSMAIN" H 2700 2200 45  0000 R CNN
F 2 "apdep:TP_MINI_SMD" H 2800 2200 45  0001 C CNN
F 3 "" H 2800 2200 45  0000 C CNN
	1    2800 2200
	0    1    1    0   
$EndComp
Wire Wire Line
	2800 2200 2800 2550
Connection ~ 2800 2550
$Comp
L PIN J308
U 1 1
P 2900 2200
F 0 "J308" H 2400 2200 45  0000 C CNN
F 1 "IRQMAIN" H 2800 2200 45  0000 R CNN
F 2 "apdep:TP_MINI_SMD" H 2900 2200 45  0001 C CNN
F 3 "" H 2900 2200 45  0000 C CNN
	1    2900 2200
	0    1    1    0   
$EndComp
Wire Wire Line
	2900 2200 2900 2950
Connection ~ 2900 2950
$Comp
L PIN J312
U 1 1
P 6150 1150
F 0 "J312" H 5650 1150 45  0000 C CNN
F 1 "PC12" H 6050 1150 45  0000 R CNN
F 2 "apdep:TP_MINI_SMD" H 6150 1150 45  0001 C CNN
F 3 "" H 6150 1150 45  0000 C CNN
	1    6150 1150
	0    1    1    0   
$EndComp
Wire Wire Line
	6150 1150 6150 1950
Wire Wire Line
	5850 1950 5850 1150
$Comp
L PIN J311
U 1 1
P 5850 1150
F 0 "J311" H 5350 1150 45  0000 C CNN
F 1 "PD2" H 5750 1150 45  0000 R CNN
F 2 "apdep:TP_MINI_SMD" H 5850 1150 45  0001 C CNN
F 3 "" H 5850 1150 45  0000 C CNN
	1    5850 1150
	0    1    1    0   
$EndComp
$Comp
L PIN J310
U 1 1
P 5550 1150
F 0 "J310" H 5050 1150 45  0000 C CNN
F 1 "PD5" H 5450 1150 45  0000 R CNN
F 2 "apdep:TP_MINI_SMD" H 5550 1150 45  0001 C CNN
F 3 "" H 5550 1150 45  0000 C CNN
	1    5550 1150
	0    1    1    0   
$EndComp
$Comp
L PIN J309
U 1 1
P 5450 1150
F 0 "J309" H 4950 1150 45  0000 C CNN
F 1 "PD6" H 5350 1150 45  0000 R CNN
F 2 "apdep:TP_MINI_SMD" H 5450 1150 45  0001 C CNN
F 3 "" H 5450 1150 45  0000 C CNN
	1    5450 1150
	0    1    1    0   
$EndComp
Wire Wire Line
	5450 1150 5450 1950
Wire Wire Line
	5550 1950 5550 1150
$Comp
L PIN J313
U 1 1
P 5750 1150
F 0 "J313" H 5250 1150 45  0000 C CNN
F 1 "PD3" H 5650 1150 45  0000 R CNN
F 2 "apdep:TP_MINI_SMD" H 5750 1150 45  0001 C CNN
F 3 "" H 5750 1150 45  0000 C CNN
	1    5750 1150
	0    1    1    0   
$EndComp
Wire Wire Line
	5750 1150 5750 1950
Text Label 5850 1300 1    45   ~ 0
PD2
Text Label 5750 1300 1    45   ~ 0
PD3
Text Label 5550 1300 1    45   ~ 0
PD5
Text Label 5450 1300 1    45   ~ 0
PD6
Text Label 6150 1300 1    45   ~ 0
PC12
$Comp
L PIN J314
U 1 1
P 6050 6400
F 0 "J314" H 5850 6400 45  0000 C CNN
F 1 "PE14" H 5650 6400 45  0000 C CNN
F 2 "apdep:TP_MINI_SMD" H 6050 6400 45  0001 C CNN
F 3 "" H 6050 6400 45  0000 C CNN
	1    6050 6400
	0    -1   -1   0   
$EndComp
Wire Wire Line
	6050 6400 6050 5150
Text Label 6050 5900 1    45   ~ 0
PE14
$Comp
L PIN J315
U 1 1
P 5650 6400
F 0 "J315" H 5450 6400 45  0000 C CNN
F 1 "PE7" H 5250 6400 45  0000 C CNN
F 2 "apdep:TP_MINI_SMD" H 5650 6400 45  0001 C CNN
F 3 "" H 5650 6400 45  0000 C CNN
	1    5650 6400
	0    -1   -1   0   
$EndComp
Text Label 5650 5900 1    45   ~ 0
PE10
Wire Wire Line
	5650 6400 5650 5150
$EndSCHEMATC
